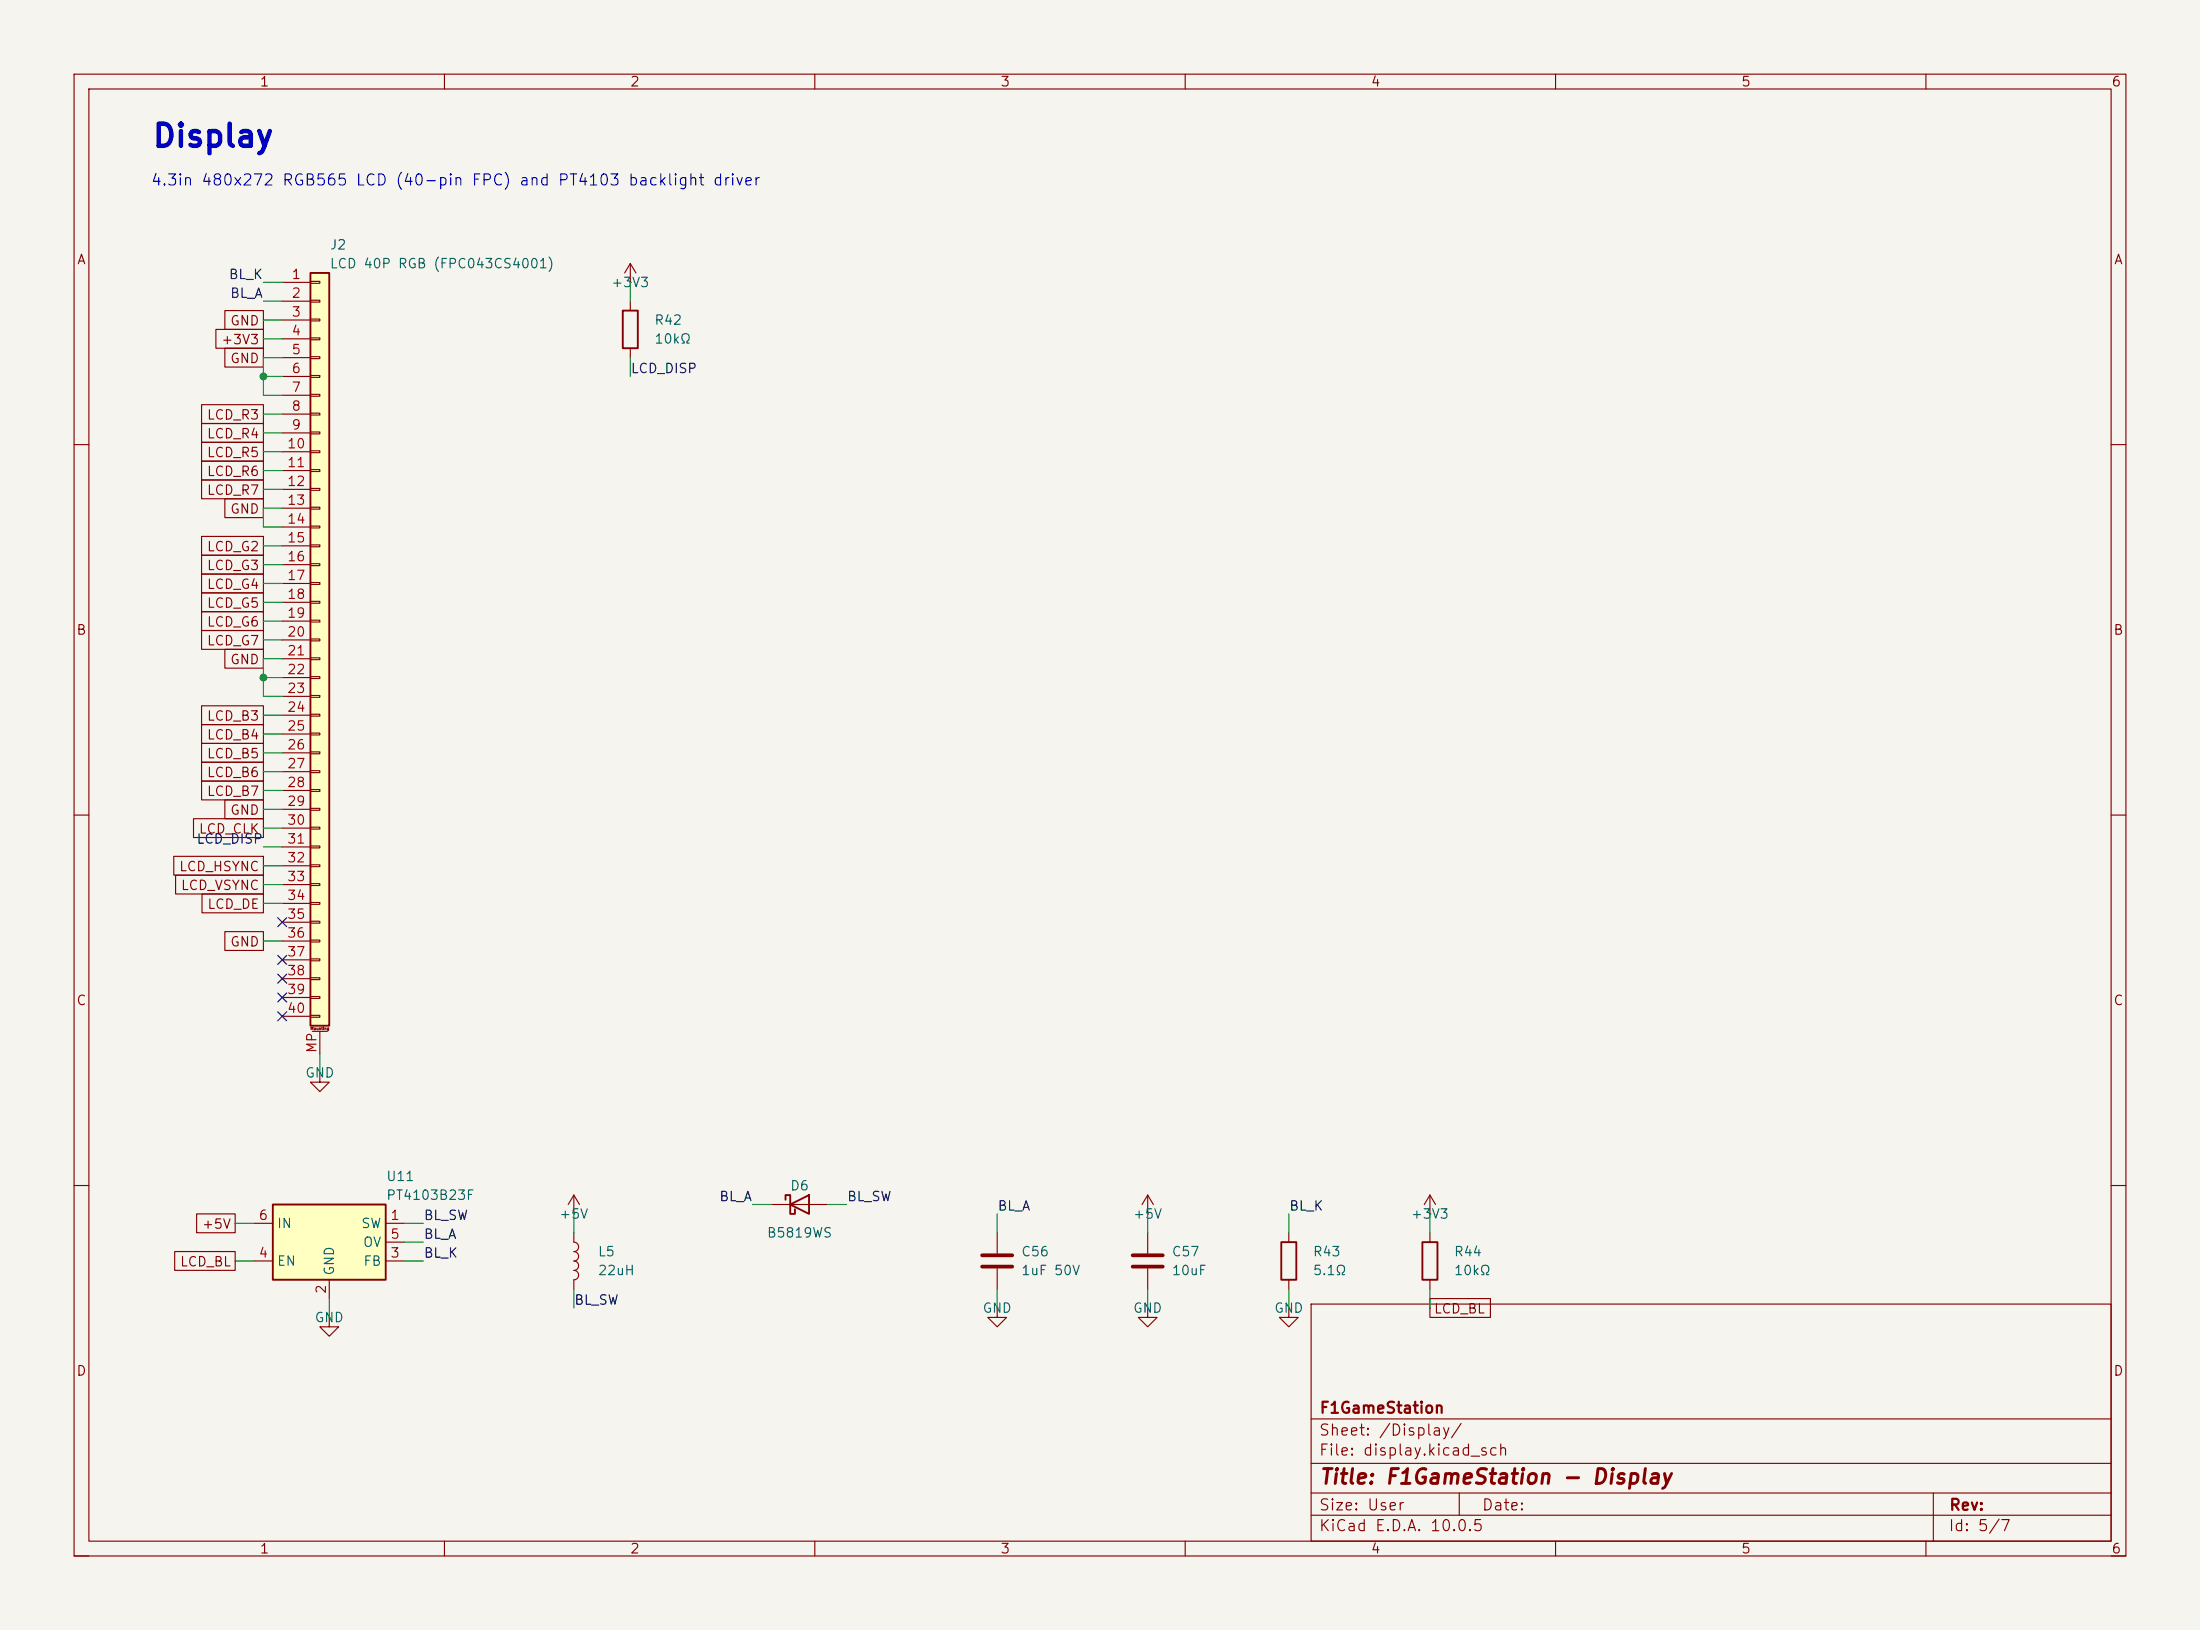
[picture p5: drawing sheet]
<svg xmlns="http://www.w3.org/2000/svg" width="297mm" height="220mm" viewBox="0 0 297 220" stroke-linecap="round" stroke-linejoin="round" font-family="sans-serif">
<path d="M0 0h297v220h-297z" fill="#f5f4ef" stroke="#f5f4ef" stroke-width=".14"/>
<g fill="none" stroke="#840000" stroke-width=".15">
<path d="M10 10h277v200h-277zM12 12h273v196h-273zM60 10v2M110 10v2M160 10v2M210 10v2M260 10v2M85.1 40.7v1.2M85.1 47v1.3M10 60h2M285 60h2M10 110h2"/>
<path d="M285 110h2M10 160h2M44.4 177.8v1.3h1.3l-1.3 1.3-1.2-1.3h1.2M44.4 177.8h.1M174 176.5v1.3h1.3l-1.3 1.3-1.3-1.3h1.3M174 176.5h.1M177 176h108v32h-108zM193 166.4v1.3M193 172.7v1.3M285 160h2M177 197.5h108M177 191.5h108"/>
<path d="M10 210h2M60 208v2M110 208v2M160 208v2M177 204.5h108M177 201.5h108M197 201.5v3M210 208v2M260 208v2M261 201.5v6.5M285 210h2"/>
</g>
<path d="M84.1 41.9h2v5.1h-2zM192 167.7h2.1v5h-2.1z" fill="none" stroke="#840000" stroke-width=".25"/>
<path d="M41.9 36.8h2.5v101.6h-2.5z" fill="#ffffc2"/>
<path d="M41.9 36.8h2.5v101.6h-2.5zM106 161.9v-.6h.7v2.5h.6v-.6M106.7 162.6l2.5-1.3v2.5zM173 167.7h2v5h-2z" fill="none" stroke="#840000" stroke-width=".25"/>
<g fill="none" stroke="#840000" stroke-width=".15">
<path d="M38.1 38.1h3.8M41.9 38h1.3v.2h-1.3zM85.1 38.1h.1M85.1 35.6l-.8 1.2M85.1 35.6l.8 1.2M85.1 35.6v2.5M38.1 40.7h3.8M38.1 43.2h3.8M38.1 45.7h3.8M38.1 48.3h3.8M38.1 50.8h3.8M38.1 53.4h3.8"/>
<path d="M38.1 55.9h3.8M38.1 58.4h3.8M41.9 40.5h1.3v.3h-1.3zM41.9 43.1h1.3v.2h-1.3zM41.9 45.6h1.3v.3h-1.3zM41.9 48.1h1.3v.3h-1.3zM41.9 50.7h1.3v.2h-1.3zM41.9 53.2h1.3v.3h-1.3zM41.9 55.8h1.3v.2h-1.3zM41.9 58.3h1.3v.3h-1.3zM38.1 61h3.8M38.1 63.5h3.8"/>
<path d="M38.1 66.1h3.8M38.1 68.6h3.8M38.1 71.1h3.8M38.1 73.7h3.8M38.1 76.2h3.8M38.1 78.8h3.8M41.9 60.8h1.3v.3h-1.3zM41.9 63.4h1.3v.2h-1.3zM41.9 65.9h1.3v.3h-1.3zM41.9 68.5h1.3v.2h-1.3zM41.9 71h1.3v.3h-1.3zM41.9 73.5h1.3v.3h-1.3z"/>
<path d="M41.9 76.1h1.3v.2h-1.3zM41.9 78.6h1.3v.3h-1.3zM38.1 81.3h3.8M38.1 83.8h3.8M38.1 86.4h3.8M38.1 88.9h3.8M38.1 91.5h3.8M38.1 94h3.8M38.1 96.5h3.8M38.1 99.1h3.8M41.9 81.2h1.3v.2h-1.3zM41.9 83.7h1.3v.3h-1.3z"/>
<path d="M41.9 86.2h1.3v.3h-1.3zM41.9 88.8h1.3v.2h-1.3zM41.9 91.3h1.3v.3h-1.3zM41.9 93.9h1.3v.2h-1.3zM41.9 96.4h1.3v.3h-1.3zM41.9 98.9h1.3v.3h-1.3zM38.1 101.6h3.8M38.1 104.2h3.8M38.1 106.7h3.8M38.1 109.2h3.8M38.1 111.8h3.8M38.1 114.3h3.8"/>
<path d="M38.1 116.9h3.8M38.1 119.4h3.8M41.9 101.5h1.3v.2h-1.3zM41.9 104h1.3v.3h-1.3zM41.9 106.6h1.3v.2h-1.3zM41.9 109.1h1.3v.3h-1.3zM41.9 111.6h1.3v.3h-1.3zM41.9 114.2h1.3v.2h-1.3zM41.9 116.7h1.3v.3h-1.3zM41.9 119.3h1.3v.2h-1.3zM38.1 121.9h3.8M38.1 124.5h3.8"/>
<path d="M38.1 127h3.8M38.1 129.6h3.8M38.1 132.1h3.8M38.1 134.6h3.8M38.1 137.2h3.8M41.9 121.8h1.3v.3h-1.3zM41.9 124.3h1.3v.3h-1.3zM41.9 126.9h1.3v.2h-1.3zM41.9 129.4h1.3v.3h-1.3zM41.9 132h1.3v.2h-1.3zM41.9 134.5h1.3v.3h-1.3zM41.9 137h1.3v.3h-1.3z"/>
<path d="M42.2 139.2h2M43.2 139.2v3.1M43.2 144.8v1.3h1.2l-1.2 1.2-1.3-1.2h1.3M43.2 144.8h.1M104.1 162.6h7.7M134.6 176.5v1.3h1.3l-1.3 1.3-1.3-1.3h1.3M134.6 176.5h.1M134.6 166.4v2.8M134.6 171.2v2.8M154.9 176.5v1.3h1.3l-1.3 1.3-1.2-1.3h1.2M154.9 176.5h.1M154.9 163.8h.1"/>
<path d="M154.9 161.3l-.7 1.3M154.9 161.3l.8 1.3M154.9 161.3v2.5M154.9 166.4v2.8M154.9 171.2v2.8M174 166.4v1.3M174 172.7v1.3M193 163.8h.1M193 161.3l-.7 1.3M193 161.3l.8 1.3M193 161.3v2.5"/>
</g>
<path d="M132.6 169.4h4.1M132.6 171h4.1M152.9 169.4h4.1M152.9 171h4.1" fill="none" stroke="#840000" stroke-width=".51"/>
<path d="M36.8 162.6h15.3v10.1h-15.3z" fill="#ffffc2"/>
<path d="M36.8 162.6h15.3v10.1h-15.3z" fill="none" stroke="#840000" stroke-width=".25"/>
<g fill="none" stroke="#840000" stroke-width=".15">
<path d="M27.2 59.7h8.4v2.5h-8.4zM27.2 54.6h8.4v2.6h-8.4zM27.2 57.2h8.4v2.5h-8.4zM29.1 44.5h6.5v2.5h-6.5zM30.4 41.9h5.2v2.6h-5.2zM30.4 47h5.2v2.5h-5.2zM27.2 62.2h8.4v2.6h-8.4zM27.2 64.8h8.4v2.5h-8.4zM27.2 72.4h8.4v2.5h-8.4zM27.2 74.9h8.4v2.6h-8.4zM27.2 77.5h8.4v2.5h-8.4zM30.4 67.3h5.2v2.6h-5.2z"/>
<path d="M27.2 97.8h8.4v2.5h-8.4zM27.2 80h8.4v2.6h-8.4zM27.2 85.1h8.4v2.5h-8.4zM27.2 82.6h8.4v2.5h-8.4zM27.2 95.3h8.4v2.5h-8.4zM30.4 87.6h5.2v2.6h-5.2zM23.5 115.6h12.1v2.5h-12.1zM23.7 118.1h11.9v2.6h-11.9zM26.1 110.5h9.5v2.5h-9.5zM27.2 100.3h8.4v2.6h-8.4zM27.2 105.4h8.4v2.6h-8.4zM27.2 102.9h8.4v2.5h-8.4z"/>
<path d="M30.4 108h5.2v2.5h-5.2zM27.3 120.7h8.3v2.5h-8.3zM30.4 125.7h5.2v2.6h-5.2zM23.6 168.9h8.1v2.6h-8.1zM26.5 163.8h5.2v2.6h-5.2zM34.3 165.1h2.5M34.3 170.2h2.5M44.4 172.7v2.6M52.1 165.1h2.5M52.1 170.2h2.5M52.1 167.7h2.5M77.5 166.4v1.3a.64 .64 0 0 1 .6 .6 .64 .64 0 0 1-.6 .6 .64 .64 0 0 1 .6 .7 .64 .64 0 0 1-.6 .6 .64 .64 0 0 1 .6 .6 .64 .64 0 0 1-.6 .7"/>
<path d="M77.5 171.5a.64 .64 0 0 1 .6 .6 .64 .64 0 0 1-.6 .6v1.3M77.5 163.8h.1M77.5 161.3v2.5M77.5 161.3l-.8 1.3M77.5 161.3l.7 1.3M193 175.3h8.2v2.5h-8.2z"/>
</g>
<g fill="none" stroke="#009600" stroke-width=".15">
<path d="M35.6 38.1h2.5M85.1 38.1v2.6M35.6 50.8h2.5M35.6 55.9h2.5M35.6 58.4h2.5M35.6 43.2h2.5M35.6 45.7h2.5M35.6 40.7h2.5M38.1 48.3h-2.5v5.1h2.5M85.1 48.3v2.5M35.6 63.5h2.5M35.6 61h2.5"/>
<path d="M35.6 73.7h2.5M35.6 78.8h2.5M35.6 76.2h2.5M35.6 66.1h2.5M38.1 68.6h-2.5v2.5h2.5M35.6 99.1h2.5M35.6 96.5h2.5M35.6 91.5h2.5M35.6 86.4h2.5M35.6 83.8h2.5M35.6 81.3h2.5M38.1 88.9h-2.5v5.1h2.5"/>
<path d="M35.6 101.6h2.5M35.6 119.4h2.5M35.6 116.9h2.5M35.6 114.3h2.5M35.6 111.8h2.5M35.6 109.2h2.5M35.6 106.7h2.5M35.6 104.2h2.5M35.6 127h2.5M35.6 121.9h2.5M43.2 142.3v2.5M31.7 165.1h2.6"/>
<path d="M31.7 170.2h2.6M44.4 175.3v2.5M54.6 165.1h2.5M54.6 170.2h2.5M54.6 167.7h2.5M77.5 163.8v2.6M77.5 174v2.5M101.6 162.6h2.5M111.8 162.6h2.5M134.6 163.8v2.6M134.6 174v2.5M154.9 163.8v2.6"/>
<path d="M154.9 174v2.5M174 163.8v2.6M174 174v2.5M193 163.8v2.6M193 174v2.5"/>
</g>
<path d="M37.5 136.6l1.2 1.2M37.5 134l1.2 1.2M37.5 131.5l1.2 1.2M37.5 128.9l1.2 1.3M37.5 123.9l1.2 1.2M38.7 136.6l-1.2 1.2M38.7 134l-1.2 1.2M38.7 131.5l-1.2 1.2M38.7 128.9l-1.2 1.3M38.7 123.9l-1.2 1.2" fill="none" stroke="#000084" stroke-width=".15"/>
<g fill="#009600" stroke="#009600" stroke-width=".14">
<circle cx="35.6" cy="91.5" r=".46"/>
<circle cx="35.6" cy="50.8" r=".46"/>
</g>
<text font-size="3" fill="#0000c2" x="20.4" y="20.6">Display</text>
<text font-size="2" fill="#840000" x="178" y="200.8">Title: F1GameStation - Display</text>
<text font-size="1.5" fill="#0000c2" x="20.3" y="25.4">4.3in 480x272 RGB565 LCD (40-pin FPC) and PT4103 backlight driver</text>
<g font-size="1.5" fill="#840000">
<text x="178" y="191.1">F1GameStation</text>
<text x="178" y="196.9">File: display.kicad_sch</text>
<text x="178" y="194.2">Sheet: /Display/</text>
<text x="178" y="207.1">KiCad E.D.A. 10.0.5</text>
<text x="178" y="204.3">Size: User</text>
<text x="200" y="204.3">Date:</text>
<text x="263" y="207.1">Id: 5/7</text>
<text x="263" y="204.2">Rev:</text>
</g>
<g font-size="1.3" fill="#840000">
<text x="35" y="12">1</text>
<text x="85" y="12">2</text>
<text x="135" y="12">3</text>
<text x="185" y="12">4</text>
<text x="235" y="12">5</text>
<text x="285" y="12">6</text>
<text x="10.3" y="36">A</text>
<text x="285.3" y="36">A</text>
<text x="29.8" y="46.8">+3V3</text>
<text x="31" y="44.2">GND</text>
<text x="31" y="49.3">GND</text>
<text x="27.8" y="56.9">LCD_R3</text>
<text x="27.8" y="59.5">LCD_R4</text>
<text x="27.8" y="62">LCD_R5</text>
<text x="27.8" y="64.6">LCD_R6</text>
<text x="27.8" y="67.1">LCD_R7</text>
<text x="31" y="69.6">GND</text>
<text x="27.8" y="74.7">LCD_G2</text>
<text x="27.8" y="77.3">LCD_G3</text>
<text x="27.8" y="79.8">LCD_G4</text>
<text x="27.8" y="82.3">LCD_G5</text>
<text x="10.2" y="86">B</text>
<text x="27.8" y="87.4">LCD_G7</text>
<text x="27.8" y="84.9">LCD_G6</text>
<text x="31" y="90">GND</text>
<text x="285.2" y="86">B</text>
<text x="27.8" y="100.1">LCD_B4</text>
<text x="27.8" y="97.6">LCD_B3</text>
<text x="27.8" y="102.7">LCD_B5</text>
<text x="27.8" y="107.7">LCD_B7</text>
<text x="27.8" y="105.2">LCD_B6</text>
<text x="26.8" y="112.8">LCD_CLK</text>
<text x="31" y="110.3">GND</text>
<text x="24.1" y="117.9">LCD_HSYNC</text>
<text x="24.3" y="120.4">LCD_VSYNC</text>
<text x="27.9" y="123">LCD_DE</text>
<text x="31" y="128.1">GND</text>
<text x="10.2" y="136">C</text>
<text x="285.2" y="136">C</text>
<text x="27.2" y="166.2">+5V</text>
<text x="24.2" y="171.2">LCD_BL</text>
<text x="193.5" y="177.6">LCD_BL</text>
<text x="10.2" y="186">D</text>
<text x="285.2" y="186">D</text>
<text x="35" y="210">1</text>
<text x="85" y="210">2</text>
<text x="135" y="210">3</text>
<text x="185" y="210">4</text>
<text x="235" y="210">5</text>
<text x="285" y="210">6</text>
</g>
<g font-size="1.3" fill="#006464">
<text x="44.4" y="34">J2</text>
<text x="44.4" y="36.5">LCD 40P RGB (FPC043CS4001)</text>
<text x="82.4" y="39.1">+3V3</text>
<text x="88.2" y="44.2">R42</text>
<text x="88.2" y="46.7">10kΩ</text>
<text x="41.1" y="145.8">GND</text>
<text x="52.1" y="159.7">U11</text>
<text x="106.6" y="161">D6</text>
<text x="37.3" y="166.1">IN</text>
<text x="48.7" y="166.1">SW</text>
<text x="52.1" y="162.3">PT4103B23F</text>
<text x="75.4" y="164.8">+5V</text>
<text x="103.4" y="167.3">B5819WS</text>
<text x="152.9" y="164.8">+5V</text>
<text x="190.4" y="164.8">+3V3</text>
<text x="37.3" y="171.2">EN</text>
<text x="45.4" y="172.2" transform="rotate(-90 45.4 172.2)">GND</text>
<text x="48.9" y="168.6">OV</text>
<text x="49" y="171.2">FB</text>
<text x="80.6" y="169.9">L5</text>
<text x="80.6" y="172.4">22uH</text>
<text x="137.8" y="169.9">C56</text>
<text x="137.8" y="172.4">1uF 50V</text>
<text x="158.1" y="169.9">C57</text>
<text x="158.1" y="172.4">10uF</text>
<text x="177.1" y="169.9">R43</text>
<text x="177.1" y="172.4">5.1Ω</text>
<text x="196.2" y="169.9">R44</text>
<text x="196.2" y="172.4">10kΩ</text>
<text x="42.4" y="178.8">GND</text>
<text x="132.6" y="177.5">GND</text>
<text x="152.9" y="177.5">GND</text>
<text x="171.9" y="177.5">GND</text>
</g>
<g font-size="1.3" fill="#0f0f0f">
<text x="30.8" y="38">BL_K</text>
<text x="31" y="40.5">BL_A</text>
<text x="85.1" y="50.7">LCD_DISP</text>
<text x="26.4" y="114.2">LCD_DISP</text>
<text x="57.1" y="165">BL_SW</text>
<text x="57.1" y="167.5">BL_A</text>
<text x="97" y="162.4">BL_A</text>
<text x="114.3" y="162.4">BL_SW</text>
<text x="134.6" y="163.7">BL_A</text>
<text x="174" y="163.7">BL_K</text>
<text x="57.1" y="170.1">BL_K</text>
<text x="77.4" y="176.4">BL_SW</text>
</g>
<g font-size="1.3" fill="#a90000">
<text x="39.3" y="38">1</text>
<text x="39.3" y="40.5">2</text>
<text x="39.3" y="43.1">3</text>
<text x="39.3" y="45.6">4</text>
<text x="39.3" y="48.1">5</text>
<text x="39.3" y="50.7">6</text>
<text x="39.3" y="53.2">7</text>
<text x="39.3" y="55.8">8</text>
<text x="39.3" y="58.3">9</text>
<text x="38.7" y="60.8">10</text>
<text x="38.7" y="63.4">11</text>
<text x="38.7" y="65.9">12</text>
<text x="38.7" y="68.5">13</text>
<text x="38.7" y="71">14</text>
<text x="38.7" y="73.5">15</text>
<text x="38.7" y="76.1">16</text>
<text x="38.7" y="78.6">17</text>
<text x="38.7" y="81.2">18</text>
<text x="38.7" y="83.7">19</text>
<text x="38.7" y="86.2">20</text>
<text x="38.7" y="88.8">21</text>
<text x="38.7" y="91.3">22</text>
<text x="38.7" y="93.9">23</text>
<text x="38.7" y="96.4">24</text>
<text x="38.7" y="98.9">25</text>
<text x="38.7" y="101.5">26</text>
<text x="38.7" y="104">27</text>
<text x="38.7" y="106.6">28</text>
<text x="38.7" y="109.1">29</text>
<text x="38.7" y="111.6">30</text>
<text x="38.7" y="114.2">31</text>
<text x="38.7" y="116.7">32</text>
<text x="38.7" y="119.3">33</text>
<text x="38.7" y="121.8">34</text>
<text x="38.7" y="124.3">35</text>
<text x="38.7" y="126.9">36</text>
<text x="38.7" y="129.4">37</text>
<text x="38.7" y="132">38</text>
<text x="38.7" y="134.5">39</text>
<text x="38.7" y="137">40</text>
<text x="43" y="142.2" transform="rotate(-90 43 142.2)">MP</text>
<text x="34.8" y="165">6</text>
<text x="52.6" y="165">1</text>
<text x="52.6" y="167.5">5</text>
<text x="34.8" y="170.1">4</text>
<text x="52.6" y="170.1">3</text>
<text x="44.3" y="174.7" transform="rotate(-90 44.3 174.7)">2</text>
</g>
<text font-size=".4" fill="#840000" x="41.9" y="139.1">Mounting</text>
</svg>
